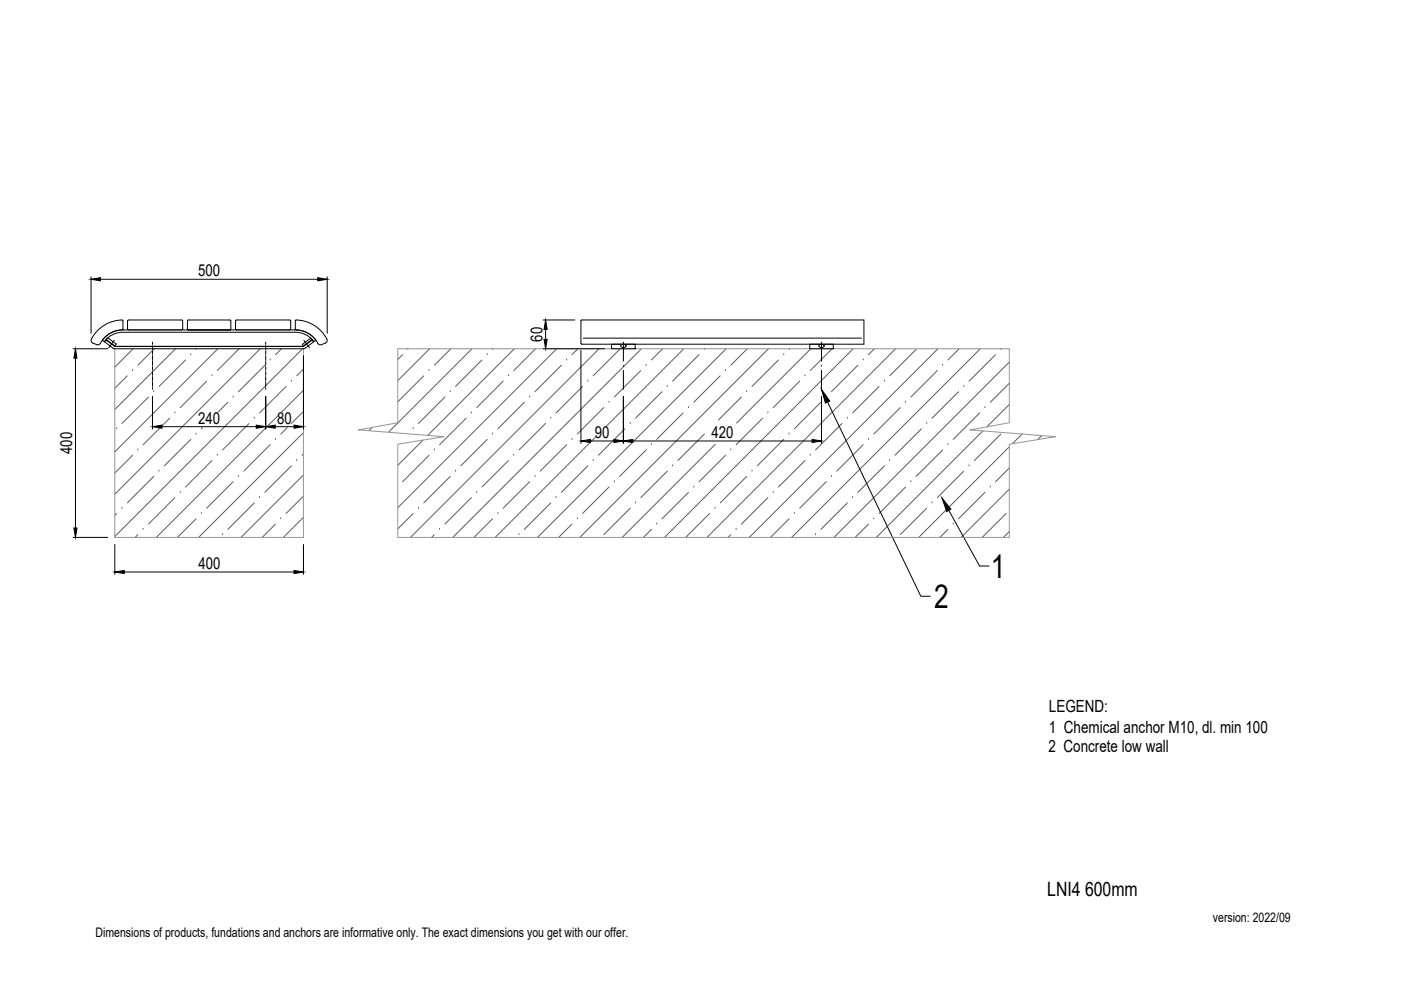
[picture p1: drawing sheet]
<svg xmlns="http://www.w3.org/2000/svg" width="297mm" height="210mm" viewBox="0 0 297 210" stroke-linecap="round" stroke-linejoin="round" font-family="sans-serif">
<!-- layer: SRAFY -->
<g fill="none" stroke="#5b5b5b" stroke-width=".21">
<path d="M27 79.7l-2.7 2.6M28.1 78.6h.1M28.2 73.9l-3.9 3.9M32.7 73.9l-3.5 3.5M37.2 73.9l-12.9 12.9M39.3 76.3l-5.6 5.6M40.5 75.2h.1M41.7 73.9l-.1 .2M44.9 79.7h.1M46.2 73.9l-21.9 21.9M50.7 73.9l-4.6 4.7M55.2 73.9l-30.9 30.9"/>
<path d="M56.2 77.4l-5.6 5.7M57.3 76.3h.1M59.7 73.9l-1.3 1.3M64.2 73.9l-39.9 39.9M64.3 78.3l-1.4 1.4M85.4 75.2l-1.1 1M86.5 74.1h.1M89.8 79.7l-5.5 5.5M91 78.6h.1M91.1 73.9l-6.8 6.8M95.6 73.9l-3.5 3.5M100.1 73.9l-17.7 17.8"/>
<path d="M102.2 76.3l-5.6 5.6M103.3 75.2h.1M104.6 73.9l-.2 .2M107.8 79.7h.1M109.1 73.9l-18.4 18.4M113.5 73.9l-4.6 4.7M118 73.9l-33.7 33.7M119 77.4l-5.6 5.7M120.2 76.3h.1M122.5 73.9l-1.2 1.3M127 73.9l-40 40M131.4 74.1l-5.6 5.6"/>
<path d="M135.9 78.6l-5.6 5.6M136 73.9l-40 40M137 77.4h.1M140.5 73.9l-2.4 2.4M145 73.9l-16.5 16.5M148.2 75.2l-5.6 5.6M149.3 74.1h.1M152.7 79.7l-5.6 5.6M153.8 78.6h.1M154 73.9l-40 40M158.4 73.9l-3.5 3.5M162.9 73.9l-40 40"/>
<path d="M165.1 76.3l-5.7 5.6M166.2 75.2h.1M167.4 73.9l-.1 .2M170.7 79.7h.1M171.9 73.9l-15.7 15.8M176.4 73.9l-4.6 4.7M180.9 73.9l-40 40M181.9 77.4l-5.6 5.7M183 76.3h.1M185.4 73.9l-1.3 1.3M189.9 73.9l-40 40M194.2 74.1l-5.6 5.6"/>
<path d="M198.7 78.6l-5.6 5.6M198.9 73.9l-40 40M199.9 77.4h.1M203.3 73.9l-2.3 2.4M207.8 73.9l-40 40M211.1 75.2l-5.6 5.6M212.2 74.1h.1M214 76.8l-37.2 37.1M24.7 90.9h.1M28.1 96.5l-3.8 3.8M29.2 95.4h.1M31.5 84.2l-5.6 5.6"/>
<path d="M32.6 83.1h.1M33.7 99.9h.1M36 88.7l-5.7 5.6M37.1 87.5h.1M40.5 93.2l-5.7 5.6M41.6 92h.1M42.9 90.7l-.2 .2M43.8 80.8l-5.6 5.6M44.9 97.7l-5.6 5.6M46.1 96.5h.1M48.3 85.3l-2.1 2.1M49.4 84.2h.1"/>
<path d="M52.8 89.8l-5.6 5.6M53.9 88.7h.1M57.3 94.3l-5.6 5.6M58.4 93.2h.1M58.9 88.1l-25.8 25.8M60.7 81.9l-5.7 5.6M60.9 90.7l-1.4 1.3M61.8 80.8h.1M61.8 98.8l-5.6 5.6M62.9 97.7h.1M64.3 96.2l-.3 .3M64.3 82.7l-4.6 4.7"/>
<path d="M64.3 91.7l-22.2 22.2M64.3 87.2l-2.6 2.6M78.9 90.6l-.7 .7M87.6 90.9h.1M89.7 93.3l-5.4 5.4M91 96.5l-5.6 5.6M92.1 95.4h.1M94.3 84.2l-5.6 5.6M95.5 83.1h.1M96.6 99.9h.1M98.8 88.7l-5.6 5.6M99.9 87.5h.1"/>
<path d="M103.3 93.2l-5.6 5.6M104.4 92h.1M106.7 80.8l-5.6 5.6M107.8 97.7l-5.6 5.6M108.9 96.5h.1M111.2 85.3l-5.6 5.6M112.3 84.2h.1M115.7 89.8l-5.7 5.6M116.8 88.7h.1M120.2 94.3l-5.7 5.6M121.3 93.2h.1M123.5 81.9l-5.6 5.6"/>
<path d="M124.6 80.8h.1M124.6 98.8l-5.6 5.6M125.8 97.7h.1M126.3 92.6l-21.3 21.3M128 86.4l-5.6 5.6M129.1 85.3h.1M132.5 90.9l-5.6 5.6M133.6 89.8h.1M137 95.4l-5.6 5.6M138.1 94.3h.1M140.4 83.1l-5.7 5.6M141.5 81.9h.1"/>
<path d="M141.5 99.9l-5.6 5.6M142.6 98.8h.1M144.8 87.5l-5.6 5.7M146 86.4h.1M149.3 92l-5.6 5.7M151.7 94.2l-19.8 19.7M153.8 96.5l-5.6 5.6M154.9 95.4h.1M157.2 84.2l-4.9 4.8M158.3 83.1h.1M159.4 99.9h.1M161.7 88.7l-5.6 5.6"/>
<path d="M162.8 87.5h.1M166.2 93.2l-5.6 5.6M167.3 92h.1M169.5 80.8l-5.6 5.6M170.7 97.7l-5.6 5.6M171.8 96.5h.1M174 85.3l-5.6 5.6M175.2 84.2h.1M178.5 89.8l-5.6 5.6M179.6 88.7h.1M183 94.3l-5.6 5.6M184.1 93.2h.1"/>
<path d="M186.4 81.9l-5.6 5.6M187.5 80.8h.1M187.5 98.8l-5.6 5.6M188.6 97.7h.1M190.9 86.4l-5.6 5.6M192 85.3h.1M195.4 90.9l-5.7 5.6M196.5 89.8h.1M199.9 95.4l-5.7 5.6M201 94.3h.1M203.2 83.1l-5.6 5.6M204.3 81.9h.1"/>
<path d="M204.3 99.9l-5.6 5.6M205.5 98.8h.1M207.7 87.5l-5.6 5.7M208.4 91.4l-22.6 22.5M208.8 86.4h.1M212.2 92l-5.6 5.7M214 85.8l-4.8 4.7M214 94.7l-19.2 19.2M214 81.3l-4 4M214 99.2l-2.9 2.9M216.7 92l-2 2.1M220.9 92.4l-.9 .8"/>
<path d="M24.7 108.9l-.4 .4M25.9 107.8h.1M29.2 113.4l-.6 .5M30.3 112.2h.1M32.6 101l-5.6 5.6M37.1 105.5l-5.6 5.6M38.2 104.4h.1M41.6 110l-4 3.9M42.7 108.9h.1M47.2 113.4h.1M49.4 102.1l-5.6 5.7M50.6 101h.1"/>
<path d="M53.9 106.6l-5.6 5.6M55 105.5h.1M58.4 111.1l-2.8 2.8M59.5 110h.1M64.3 100.7l-13.2 13.2M64.3 105.2l-3.6 3.7M64.3 109.7l-4.2 4.2M87.6 108.9l-3.3 3.2M88.7 107.8h.1M92.1 113.4l-.6 .5M93.2 112.2h.1M95.5 101l-5.7 5.6"/>
<path d="M99.9 105.5l-5.6 5.6M101.1 104.4h.1M104.4 110l-3.9 3.9M105.6 108.9h.1M110 113.4h.1M112.3 102.1l-5.6 5.7M113.4 101h.1M116.8 106.6l-5.6 5.6M117.9 105.5h.1M121.3 111.1l-2.9 2.8M122.4 110h.1M129.1 103.3l-5.6 5.6"/>
<path d="M130.3 102.1h.1M133.6 107.8l-5.6 5.6M134.7 106.6h.1M138.1 112.2l-1.7 1.7M139.2 111.1h.1M146 104.4l-5.6 5.6M147.1 103.3h.1M150.5 108.9l-5.1 5M151.6 107.8h.1M154.9 113.4l-.5 .5M156.1 112.2h.1M158.3 101l-5.6 5.6"/>
<path d="M162.8 105.5l-5.6 5.6M163.9 104.4h.1M167.3 110l-4 3.9M168.4 108.9h.1M172.9 113.4h.1M175.2 102.1l-5.7 5.7M176.3 101h.1M179.6 106.6l-5.6 5.6M180.8 105.5h.1M184.1 111.1l-2.8 2.8M185.3 110h.1M192 103.3l-5.6 5.6"/>
<path d="M193.1 102.1h.1M196.5 107.8l-5.6 5.6M197.6 106.6h.1M201 112.2l-1.7 1.7M202.1 111.1h.1M208.8 104.4l-5.6 5.6M210 103.3h.1M213.3 108.9l-5 5M214 103.7l-10.2 10.2M214 112.7l-1.3 1.2"/>
</g>
<!-- layer: KOTY -->
<g fill="none" stroke="#000" stroke-width=".21">
<path d="M19.3 58.7v12M21.3 59.2h46.1M69.4 58.7v12M15.5 73.9h7.3M16 75.9v36M64.3 75.4v15.6M115.2 73.9h13M115.2 67.8h6.7M115.7 69.8v2.1M123.2 74.3v19.7M32.3 84v7M34.3 90.5h20"/>
<path d="M56.3 84v7M58.3 90.5h4M125.2 93.5h5M132.2 84v10M134.2 93.5h38M174.2 84v10M15.5 113.9h7.3M24.3 115.4v6.4M64.3 115.4v6.4M26.3 121.3h36"/>
</g>
<g fill="#000" stroke="#000" stroke-width=".21">
<path d="M19.3 59.2l2-.3v.6zM67.4 58.9l2 .3-2 .3zM16 73.9l.3 2h-.6zM115.7 67.8l.3 2h-.7zM115.3 71.9h.7l-.3 2zM32.3 90.5l2-.4v.7zM54.3 90.1l2 .4-2 .3zM56.3 90.5l2-.4v.7zM62.3 90.1l2 .4-2 .3zM123.2 93.5l2-.3v.6zM130.2 93.2l2 .3-2 .3zM132.2 93.5l2-.3v.6z"/>
<path d="M172.2 93.2l2 .3-2 .3zM15.7 111.9h.6l-.3 2zM24.3 121.3l2-.4v.7zM62.3 120.9l2 .4-2 .3z"/>
</g>
<!-- layer: POSTAVY ATD -->
<path d="M24.3 73.9v40h40v-40M84.3 73.9h129.7v15.7l-8.3 1.6 18.1 1.4-9.8 1.6v19.7h-129.7v-19.7l9.8-1.6-18.1-1.4 8.3-1.6z" fill="none" stroke="#939598" stroke-width=".21"/>
<!-- layer: 0 -->
<path d="M174.2 82.5l1.7 2.5-.9 .5zM199.7 105.6l1.9 2.4-.9 .4z" fill="#000" stroke="#000" stroke-width=".21"/>
<path d="M175.5 85.3l19.7 41.1h2M201.2 108.2l6.5 11.8h2" fill="none" stroke="#000" stroke-width=".21"/>
<!-- layer: DREVO -->
<path d="M21 69.8a6.9 6.9 0 0 1 5-1.9v2a5.9 5.9 0 0 0-4.9 3.1 1.62 1.62 0 0 1-1.6-.3l-.2-.5a2.72 2.72 0 0 1 1.1-1.8zM27.1 67.9l11.4-.1 .2 .2v1.7l-.2 .2h-11.3l-.2-.2zM39.8 67.9l8.9-.1 .2 .2v1.7l-.2 .2h-8.8l-.2-.2zM50 67.9l11.4-.1 .2 .2v1.7l-.2 .2h-11.3l-.2-.2zM62.7 67.9a7.1 7.1 0 0 1 6.7 4.3l-.3 .5a1.62 1.62 0 0 1-1.5 .3 5.9 5.9 0 0 0-4.9-3.1z" fill="none" stroke="#000" stroke-width=".21"/>
<!-- layer: OSY -->
<g fill="none" stroke="#000" stroke-width=".21">
<path d="M24.2 72.1l-1.1 1.7M32.3 72.5v.4M32.3 73.1h.1M32.3 73.3v.7M32.3 74.2h.1M32.3 74.4v.7M32.3 75.3h.1M32.3 75.5v.7M32.3 76.4v.1M32.3 76.6v.8M32.3 77.5v.1M32.3 77.7v.8"/>
<path d="M32.3 78.6v.1M32.3 78.9v.7M32.3 79.8h.1M32.3 80v.7M56.3 72.5v.4M56.3 73.1h.1M56.3 73.3v.7M56.3 74.2h.1M56.3 74.4v.7M56.3 75.3h.1M56.3 75.5v.7M56.3 76.4v.1"/>
<path d="M56.3 76.6v.8M56.3 77.5v.1M56.3 77.7v.8M56.3 78.6v.1M56.3 78.9v.7M56.3 79.8h.1M56.3 80v.7M64.4 72.1l1.2 1.7M132.2 72.5v4.1M132.2 77.5v.1M132.2 78.5v4M174.2 72.5v4.1"/>
<path d="M174.2 77.5v.1M174.2 78.5v4M32.3 80.9h.1M32.3 81.1v.7M32.3 82h.1M32.3 82.2v.3M56.3 80.9h.1M56.3 81.1v.7M56.3 82h.1M56.3 82.2v.3"/>
</g>
<!-- layer: OBRYSOVA -->
<g fill="none" stroke="#000" stroke-width=".21">
<path d="M22.9 71.6l1.7 1.3-.3 .4-1.7-1.3zM24.3 73.4l-1.8-1.3-.3 .4 2.1 1.4h40l2.2-1.4-.3-.4-1.9 1.3M24.3 73.4h40M24.3 73.3v.1M26.2 70.4a4.9 4.9 0 0 0-4.1 2l-.4-.3a5.4 5.4 0 0 1 4.5-2.2h36.3a5.4 5.4 0 0 1 4.5 2.2l-.4 .3a4.9 4.9 0 0 0-4.1-2M26.2 70.4h36.3M39.8 69.9h.1M48.9 69.9h-.1M64.1 73l1.8-1.3 .2 .3-1.8 1.3zM64.3 73.3v.1M123.2 67.9l60-.1v5.2h-59.8l-.2-.2zM123.7 71.7h59"/>
<path d="M129.7 73h5v.9h-5zM131.7 73.2a.71 .71 0 0 1 1 .2 .65 .65 0 0 1-1.1 0zM171.7 73h5v.9h-5zM173.7 73.2a.71 .71 0 0 1 1 .2 .65 .65 0 0 1-1.1 0z"/>
</g>
<g fill="#fff" stroke="#fff" stroke-width=".35">
<path d="M256.5 196.4h14.2v3.6h-14.2z"/>
<path d="M221.8 123.9h15.6v4.3h-15.6z"/>
<path d="M221.8 127.4h46.5v4.3h-46.5z"/>
<path d="M221.8 131.5h23.9v4.3h-23.9z"/>
<path d="M19.7 192.6h137.9v3.6h-137.9z"/>
<path d="M256.6 188.4h25.6v2.3h-25.6z"/>
<path d="M256.6 186.4h30.7v2.3h-30.7z"/>
<path d="M21.1 15.4h17.9v5.1h-17.9z"/>
</g>
<g font-size="7">
<text x="210.1" y="122.5">1</text>
<text x="198.1" y="128.9">2</text>
</g>
<text font-size="4.2" x="222" y="189.9">LNI4 600mm</text>
<g font-size="3.6">
<text x="222.4" y="150.9">LEGEND:</text>
<text x="222.4" y="155.4">1 Chemical anchor M10, dl. min 100</text>
<text x="222.3" y="159.5">2 Concrete low wall</text>
</g>
<g font-size="3.5">
<text x="42" y="58.5">500</text>
<text x="115" y="72.4" transform="rotate(-90 115 72.4)">60</text>
<text x="42" y="89.8">240</text>
<text x="58.8" y="89.8">80</text>
<text x="126.1" y="92.8">90</text>
<text x="150.9" y="92.8">420</text>
<text x="15.3" y="96.2" transform="rotate(-90 15.3 96.2)">400</text>
<text x="42.1" y="120.6">400</text>
</g>
<g font-size="2.8">
<text x="257.2" y="195.4">version: 2022/09</text>
<text x="20.2" y="198.6">Dimensions of products, fundations and anchors are informative only. The exact dimensions you get with our offer.</text>
</g>
</svg>
